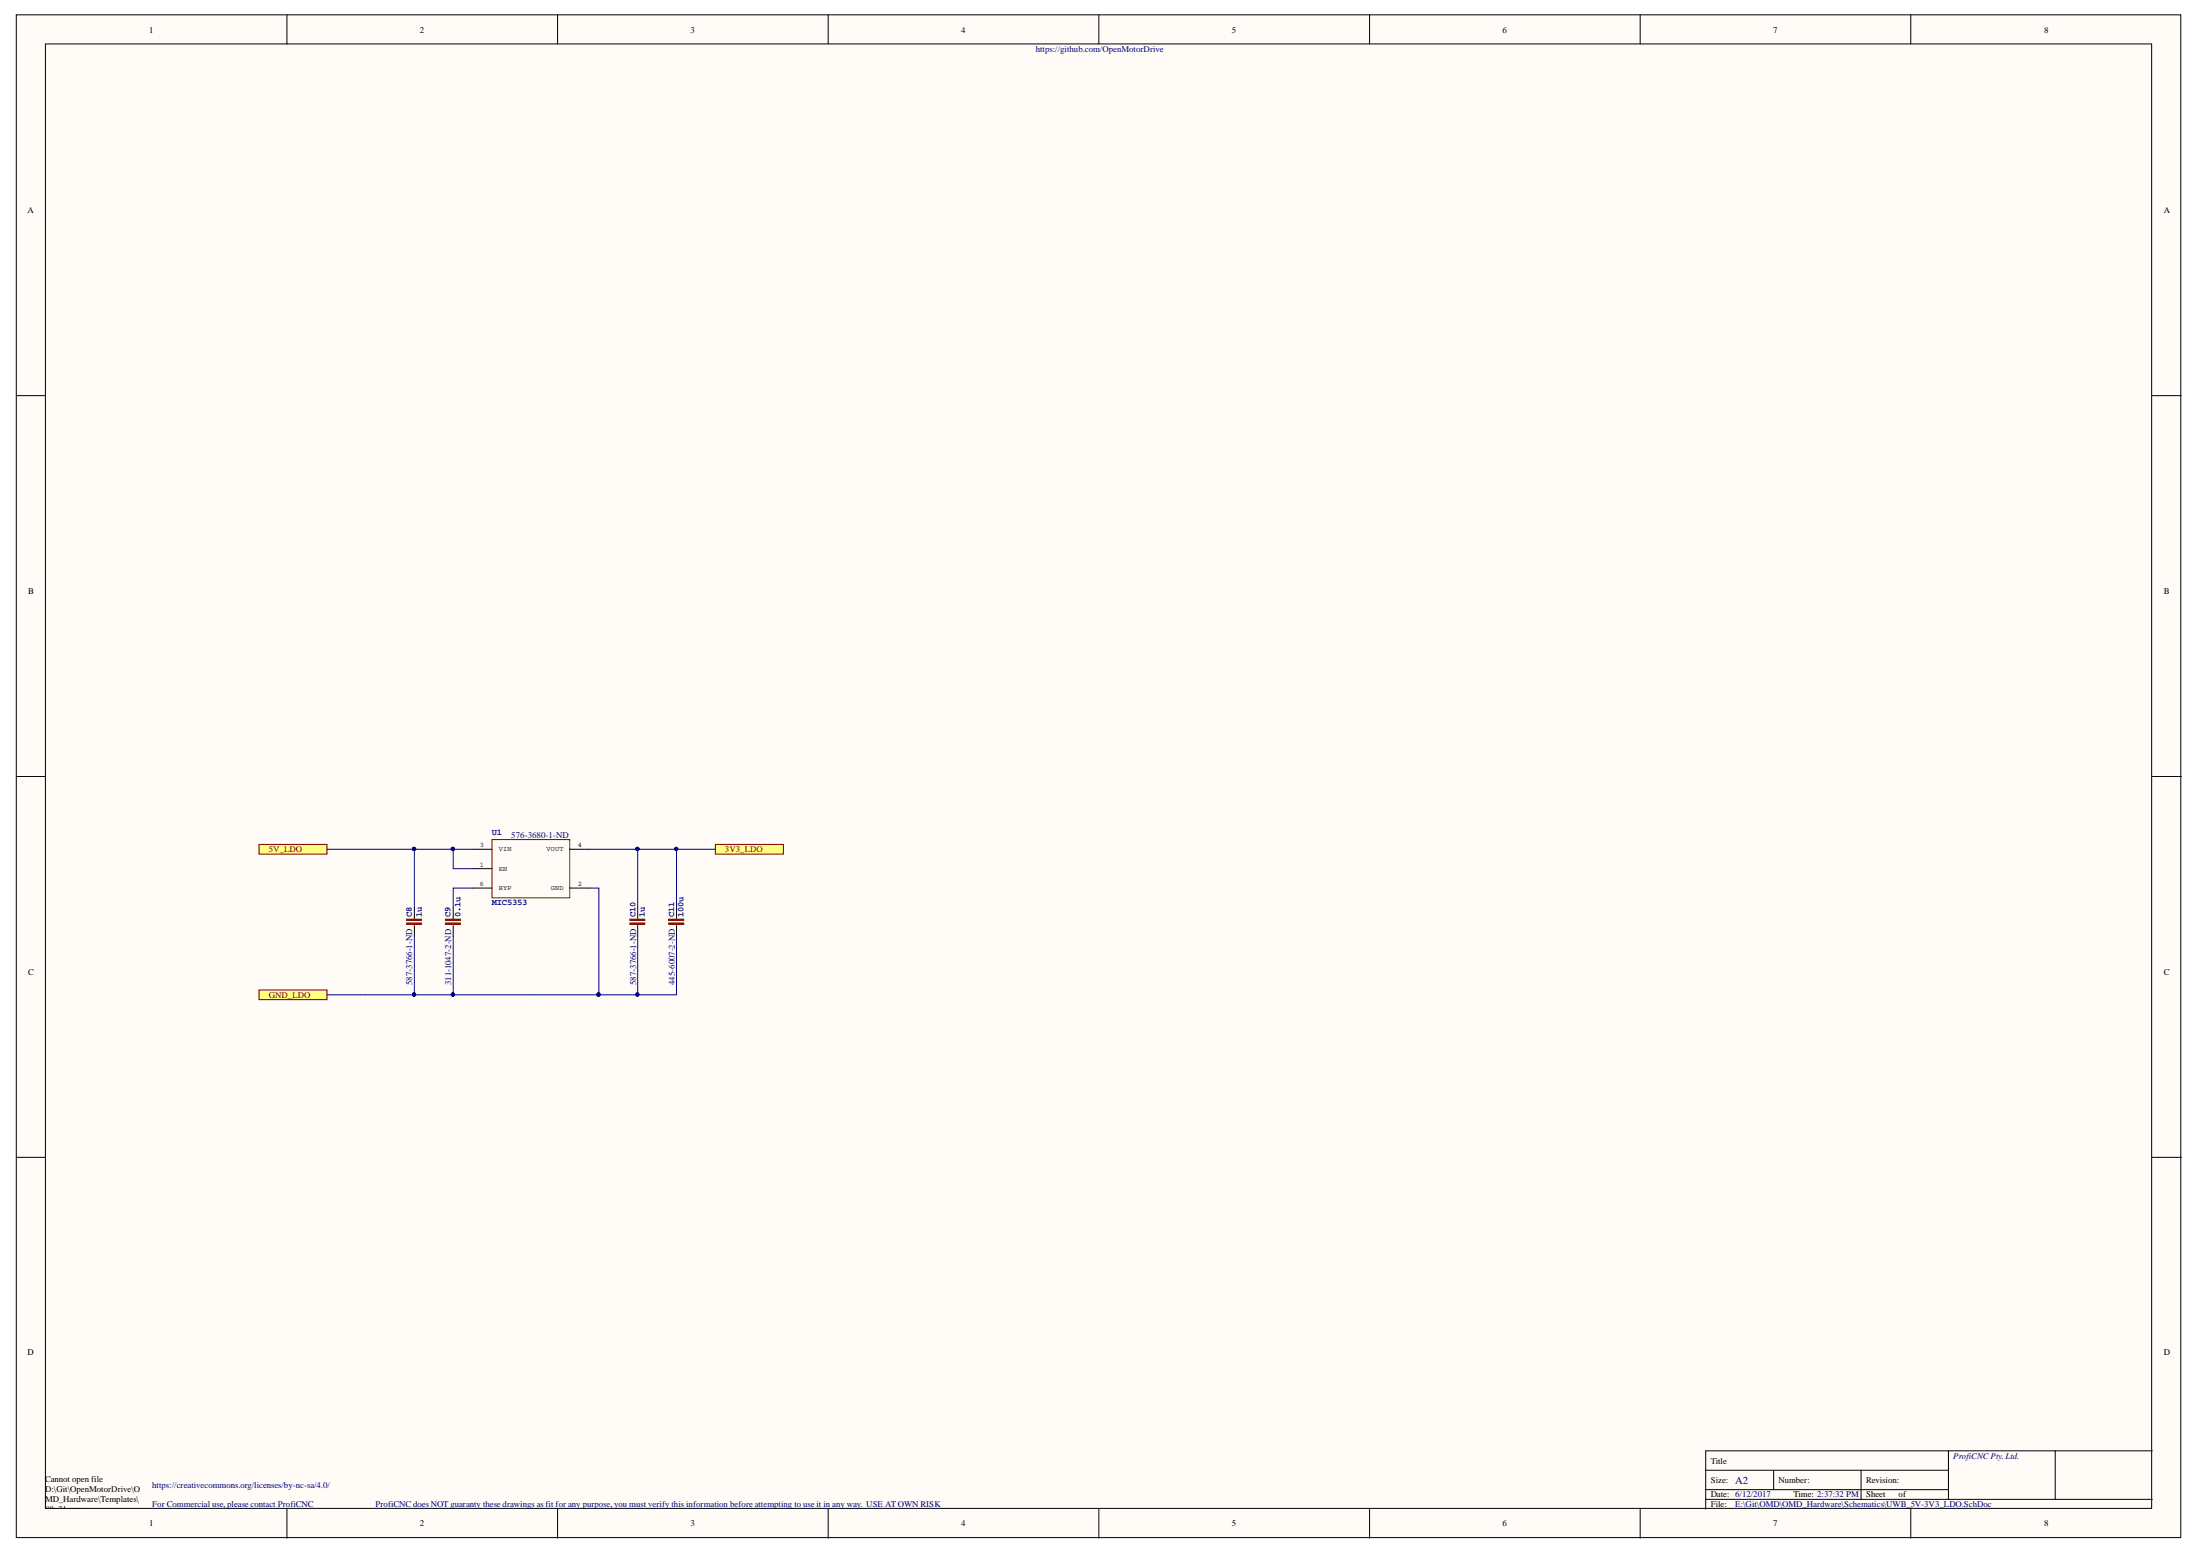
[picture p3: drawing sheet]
<svg xmlns="http://www.w3.org/2000/svg" width="297mm" height="210mm" viewBox="0 0 297 210" stroke-linecap="round" stroke-linejoin="round" font-family="sans-serif">
<g fill="#fffcf8" stroke="#000" stroke-width=".14">
<path d="M2.2 2h292.2v205.6h-292.2z"/>
<path d="M6.1 5.9h284.4v197.7h-284.4z"/>
</g>
<g fill="none" stroke="#000" stroke-width=".14">
<path d="M38.7 2v3.9M75.3 2v3.9M111.8 2v3.9M148.4 2v3.9M184.9 2v3.9M221.5 2v3.9M258 2v3.9M2.2 53.4h3.9M290.6 53.4h3.9M2.2 104.8h3.9M290.6 104.8h3.9M2.2 156.2h3.9"/>
<path d="M290.6 156.2h3.9M230.3 198.5h32.8M239.5 198.5v2.6M251.3 198.5v3.9M263.1 195.8v6.6M277.5 195.8h-47.2v7.9M290.6 195.8h-13.1v6.6M38.7 203.7v3.9M75.3 203.7v3.9M111.8 203.7v3.9M148.4 203.7v3.9M184.9 203.7v3.9"/>
<path d="M221.5 203.7v3.9M230.3 202.4h60.3M230.3 201.1h32.8M258 203.7v3.9"/>
</g>
<g fill="#ffff80" stroke="#800000" stroke-width=".14">
<path d="M35 114h9.1v1.3h-9.1z" fill-rule="evenodd"/>
<path d="M96.6 114h9.2v1.3h-9.2z" fill-rule="evenodd"/>
<path d="M35 133.6h9.1v1.3h-9.1z" fill-rule="evenodd"/>
</g>
<path d="M66.4 113.3h10.5v7.9h-10.5zM55.9 123.8v.3M55.9 124.9v.2M61.2 123.8v.3M61.2 124.9v.2M86.1 123.8v.3M86.1 124.9v.2M91.3 123.8v.3M91.3 124.9v.2" fill="none" stroke="#800000" stroke-width=".14"/>
<g fill="#800000" stroke="#800000" stroke-width=".14">
<path d="M54.9 124.6h2v.2h-2z"/>
<path d="M54.9 124.1h2v.2h-2z"/>
<path d="M60.1 124.6h2.1v.2h-2.1z"/>
<path d="M60.1 124.1h2.1v.2h-2.1z"/>
<path d="M85.1 124.6h2v.2h-2z"/>
<path d="M85.1 124.1h2v.2h-2z"/>
<path d="M90.3 124.6h2v.2h-2z"/>
<path d="M90.3 124.1h2v.2h-2z"/>
</g>
<g fill="none" stroke="#000" stroke-width=".14">
<path d="M63.8 114.6h2.6M63.8 117.3h2.6M63.8 119.9h2.6M76.9 114.6h2.6M76.9 119.9h2.6M55.9 122.5v1.3M55.9 125.1v1.3M61.2 122.5v1.3M61.2 125.1v1.3M86.1 122.5v1.3M86.1 125.1v1.3M91.3 122.5v1.3"/>
<path d="M91.3 125.1v1.3"/>
</g>
<g fill="none" stroke="#000080" stroke-width=".14">
<path d="M44.1 114.6h19.7M55.9 114.6v7.9M61.2 114.6v2.7h2.6M63.8 119.9h-2.6v2.6M79.5 119.9h1.4v14.4M79.5 114.6h6.6M86.1 114.6h10.5M86.1 114.6v7.9M91.3 114.6v7.9M44.1 134.3h36.8M55.9 126.4v7.9M61.2 126.4v7.9"/>
<path d="M86.1 126.4v7.9h-5.2M91.3 126.4v7.9h-5.2"/>
</g>
<g fill="#000080" stroke="#000080" stroke-width=".14">
<circle cx="61.1" cy="134.3" r=".22"/>
<circle cx="80.8" cy="134.3" r=".22"/>
<circle cx="86.1" cy="114.6" r=".22"/>
<circle cx="55.9" cy="114.6" r=".22"/>
<circle cx="61.1" cy="114.6" r=".22"/>
<circle cx="86" cy="134.3" r=".22"/>
<circle cx="55.9" cy="134.3" r=".22"/>
<circle cx="91.3" cy="114.6" r=".22"/>
</g>
<text font-size="1.4" fill="#000080" x="234.3" y="200.3">A2</text>
<g font-size="1.2">
<text x="20.1" y="4.4">1</text>
<text x="56.7" y="4.4">2</text>
<text x="93.2" y="4.4">3</text>
<text x="129.8" y="4.4">4</text>
<text x="166.3" y="4.4">5</text>
<text x="202.9" y="4.4">6</text>
<text x="239.4" y="4.4">7</text>
<text x="276" y="4.4">8</text>
<text x="3.7" y="28.7">A</text>
<text x="292.1" y="28.7">A</text>
<text x="3.8" y="80.1">B</text>
<text x="292.1" y="80.1">B</text>
<text x="3.8" y="131.5">C</text>
<text x="292.1" y="131.5">C</text>
<text x="3.7" y="182.9">D</text>
<text x="292.1" y="182.9">D</text>
<text x="231" y="197.6">Title</text>
<text x="6.1" y="200.1">Cannot open file</text>
<text x="6.1" y="201.5">D:\Git\OpenMotorDrive\O</text>
<text x="6.1" y="202.7">MD_Hardware\Templates\</text>
<text x="231" y="200.2">Size:</text>
<text x="231" y="202.1">Date: 6/12/2017</text>
<text x="231" y="203.4">File:</text>
<text x="240.1" y="200.2">Number:</text>
<text x="242.1" y="202.1">Time: 2:37:32 PM</text>
<text x="252" y="200.2">Revision:</text>
<text x="252" y="202.1">Sheet</text>
<text x="256.4" y="202.1">of</text>
<text x="6.1" y="204.1">88x31.png</text>
<text x="20.1" y="206">1</text>
<text x="56.7" y="206">2</text>
<text x="93.2" y="206">3</text>
<text x="129.8" y="206">4</text>
<text x="166.3" y="206">5</text>
<text x="202.9" y="206">6</text>
<text x="239.4" y="206">7</text>
<text x="276" y="206">8</text>
</g>
<g font-size="1.2" fill="#000080">
<text x="139.9" y="7">https://github.com/OpenMotorDrive</text>
<text x="66.4" y="112.8">U1</text>
<text x="69" y="113.1">576-3680-1-ND</text>
<text x="55.6" y="123.8" transform="rotate(-90 55.6 123.8)">C8</text>
<text x="56.9" y="123.8" transform="rotate(-90 56.9 123.8)">1u</text>
<text x="60.8" y="123.8" transform="rotate(-90 60.8 123.8)">C9</text>
<text x="62.2" y="123.8" transform="rotate(-90 62.2 123.8)">0.1u</text>
<text x="66.4" y="122.2">MIC5353</text>
<text x="85.8" y="123.8" transform="rotate(-90 85.8 123.8)">C10</text>
<text x="87.1" y="123.8" transform="rotate(-90 87.1 123.8)">1u</text>
<text x="91" y="123.8" transform="rotate(-90 91 123.8)">C11</text>
<text x="92.3" y="123.8" transform="rotate(-90 92.3 123.8)">100u</text>
<text x="55.7" y="133" transform="rotate(-90 55.7 133)">587-3766-1-ND</text>
<text x="60.9" y="133" transform="rotate(-90 60.9 133)">311-1047-2-ND</text>
<text x="85.9" y="133" transform="rotate(-90 85.9 133)">587-3766-1-ND</text>
<text x="91.1" y="133" transform="rotate(-90 91.1 133)">445-6007-2-ND</text>
<text x="263.7" y="196.9">ProfiCNCPty. Ltd.</text>
<text x="20.6" y="200.9">https://creativecommons.org/licenses/by-nc-sa/4.0/</text>
<text x="20.6" y="203.4">For Commercial use, please contact ProfiCNC</text>
<text x="50.7" y="203.4">ProfiCNC does NOT guaranty these drawings as fit for any purpose, you must verify this information before attempting to use it in any way. USE AT OWN RISK</text>
<text x="234.3" y="203.4">E:\Git\OMD\OMD_Hardware\Schematics\UWB_5V-3V3_LDO.SchDoc</text>
</g>
<g font-size="1.2" fill="#800000">
<text x="36.3" y="115.1">5V_LDO</text>
<text x="97.9" y="115.1">3V3_LDO</text>
<text x="36.3" y="134.7">GND_LDO</text>
</g>
<g font-size=".9">
<text x="64.8" y="114.4">3</text>
<text x="64.8" y="117">1</text>
<text x="64.8" y="119.6">6</text>
<text x="67.3" y="114.9">VIN</text>
<text x="67.3" y="117.5">EN</text>
<text x="73.8" y="114.9">VOUT</text>
<text x="78" y="114.4">4</text>
<text x="78" y="119.6">2</text>
<text x="67.3" y="120.1">BYP</text>
<text x="74.4" y="120.1">GND</text>
</g>
</svg>
